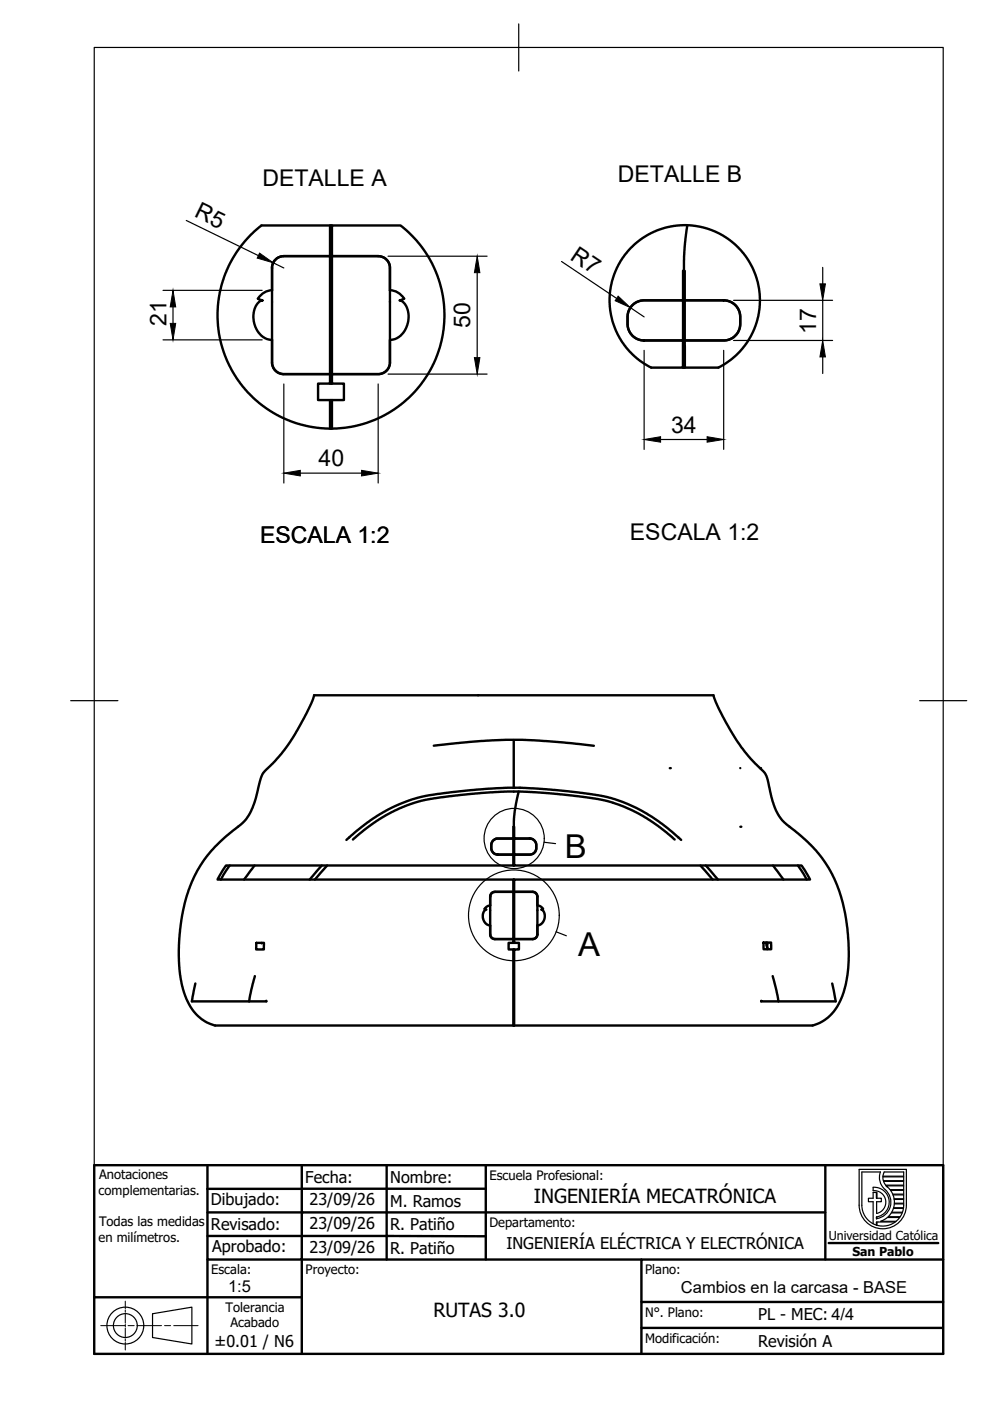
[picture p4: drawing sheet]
<svg xmlns="http://www.w3.org/2000/svg" width="210mm" height="297mm" viewBox="0 0 210 297" stroke-linecap="round" stroke-linejoin="round" font-family="sans-serif">
<!-- layer: Visible -->
<g fill="none" stroke="#000" stroke-width=".51">
<path d="M57.7 56.8v4.8a3.6 3.6 0 0 0-3 1.7M58.4 55.1l.6-.5 1.1-.3h9.9v25h-10.1l-1.2-.5-.8-.9-.2-.8v-20.5l.1-.7zM70 47.8v6.5h.2v-6.5M70.2 54.3h.2v25h-.2zM70.4 54.3h9.8l1.1 .3 .9 .7 .5 1.1v5.2M70.4 47.8h-14.1a1.81 1.81 0 0 0-1.8 .7l-1.5 1.4-1.8 2.1-2.4 3.7-1 2.2-.8 2.3-.4 2-.4 2.8-.1 2.4 .2 2.4 .4 2.5 .7 2.4 .8 1.8 1.2 2.4 1.5 2.3 1.3 1.6a24 24 0 0 0 35.6 .4 24 24 0 0 0-3-35.4h-14.4v6.5h9.8l1.1 .3 .9 .7 .5 1.1v5.2M70.4 54.3h-10.7l-.7 .3-.8 .6-.4 .8-.1 .8M144.8 57.4v6.3h-5.8a8.8 8.8 0 0 0-3.6 .2l-.8 .4-.6 .5-.7 1-.2 .8v2.9l.3 .8 .8 1 .9 .6 1.3 .3h8.4v5.7h-5.7a3.2 3.2 0 0 1-2.3-.7l-2.3-1.7-1.8-1.9-1.6-2.4-1.2-3.1-.6-3.2v-2.5l.4-2.7 .9-2.5a15.9 15.9 0 0 1 25.6-5 15.9 15.9 0 0 1-3.9 25.7h-7.1v-5.7h8.4l1.6-.5 1.2-1.1 .4-1.1 .2-2.4-.2-1.1-.6-.9-.5-.6-1.6-.8h-8.9v-6.3M145.7 47.8l-.5 3.8-.2 2.8v9.3h.2h-.4h.2v8.5h-.2h.4h-.2v5.7h-.2M82.7 61.6v15.5l-.5 1.2-.9 .8-.9 .2h-20.8l-1.2-.7-.7-1.2v-5.3a4.6 4.6 0 0 1-4-4.9l.1-.9 .4-1.4 .7-.9 .7-.3-.9-.4M82.7 61.5a3.7 3.7 0 0 1 3 1.8M85.7 63.3l-1 .4 .8 .4 .7 .9 .4 1.5v1.3l-.6 2-.6 .9-.7 .7a3.1 3.1 0 0 1-2 .7v5.1l-.5 1.1-.8 .7-1 .3h-10v2h2.5v3.5h-2.5v6.1"/>
<path d="M134 64.8l.8-.7 .8-.3a9 9 0 0 1 3.4-.1h5.8v8.5h-8.4l-1.1-.2-.8-.4-1.1-1.3-.3-1.2v-2.7l.3-.8zM145 77.9h.2M145.2 63.7h5.8a9.2 9.2 0 0 1 3.5 .1l.7 .3 .8 .7 .7 1 .2 .8-.1 2.9-.4 1.1-.7 .7-.9 .6-1.2 .3h-8.4zM70 81.3h.2v-2h-.2v2h-2.6v3.5h2.6v6.1M70 84.8h.4M70.2 84.8v6.1M70.2 81.3h.2M92 158.1l10-1 8.8-.2 8.7 .5 6.4 .7M108.9 156.9v10.1M73.4 178.1l3.4-2.8 3.1-2.3 3.8-2.1 3.5-1.3 3.1-.9 5.4-.7 7.2-.7 4.8-.3 5.2 .1 7.6 .7 6.4 .8 3.3 .8 2.8 1 4.2 2.2 3.1 2 4.1 3.5M74.8 178l3.4-2.8 3.5-2.3 3.1-1.5 3.1-1.2 2.4-.6 5-.8 6.7-.7 5.5-.3 4.8 .1 6.8 .5 7.1 .9 3.1 .7 2.8 .9 4.1 2.1 3.4 2.1 3.4 2.9M104.5 178.3l.4-.3 .5-.2h3.5v3.4h-3.4l-.7-.2-.4-.5-.2-.6v-1.1z"/>
<path d="M108.9 175.3v2.5h-3.7l-.7 .5-.3 .8 .1 1.2 .7 .8 .5 .1h3.4v2.3h-59.8a1.45 1.45 0 0 0-1.9 1.1l-1.1 1.9h62.8v2.6v-2.6M109 177.8h3.4l.6 .2 .4 .3 .3 .5v1.1l-.2 .6-.5 .5-.5 .2h-3.5zM109 175.3v2.5h3.7l.7 .5 .3 .8-.1 1.2-.7 .8-.5 .1h-3.4v2.3h60.2a.88 .88 0 0 1 1.2 .7l1.3 2.3h-62.7v2.6M110 167.8l-.6 2.5-.4 3.3-.1 7.6h.1l-.1 2.3M157 162.9h.1M48.7 183.5l-1.9 3M54 183.5l-2.2 3M54.4 199.9h1.6l-.1 1.4h-1.6zM55.5 199.9v.1M68.2 183.5l-2.5 3M69.4 183.5l-2.6 3M102.7 192.7l.4 .2-.3 .1-.3 .5-.1 1.2 .5 1.1 .6 .3 .4 .1v2.1l.3 .4 .3 .3 8.5 .1 .7-.4 .2-.6"/>
<path d="M103.9 190.1v1.9a1.47 1.47 0 0 0-1.2 .7M103.9 190.1l.3-.7 .7-.3h8.1l.7 .3 .2 .7M104.2 189.4l.7-.3h4v10h-4.1l-.5-.2-.3-.5-.1-8.4zM108.9 199.9v-.8v.8h-1.1v1.4h1.1v16.1M108.9 189.1l.1 10zM108.9 199.9h.1M108.9 186.5h.1M108.9 183.5h.1M109 189.1h4.1l.6 .3 .2 .7M113.9 190.1v8M113.9 190.1v1.9a1.46 1.46 0 0 1 1.2 .7M113.9 198.1l-.2 .6-.5 .4h-4.2v.8h1v1.4h-1v16.1"/>
<path d="M115.1 192.7l-.4 .2 .3 .1 .4 .5 .1 1.2-.6 1.1-.6 .3-.4 .1v1.9M148.5 183.5l2.6 3M149.6 183.5l2.6 3M161.9 199.8h1.6v1.5h-1.6zM162.4 199.8l.3 1.2M162.7 199.8v1.5M163.9 183.5l2.2 3M169.2 183.5l1.8 3M41.4 208.5l-.7 3.8h12.1M54 207l-1.2 5.3M56.5 212.2v.1h-3.7M56.5 212.3h.1"/>
<path d="M108.9 217.4l-63.6-.1a10.2 10.2 0 0 1-6.6-8l-.4-2-.3-2.5-.1-3.5 .2-3.1 .3-3.1 .7-3.4 1.6-4.7 1.6-3.1 2.2-3.2 3.3-3.3 3.6-2.9 1.3-1.6 1.3-2.8 1.1-4.4 .5-1.5 4-4.3 1.9-2.5 3.4-5.9 1.2-2.5 .5-1.6h84.7l.5 1.6 1.5 3 2.8 4.9 2.6 3.4 3.6 3.9 .5 1.1 1.1 4.7 .6 1.9 .7 1.1 1.1 1.4 4.4 3.6 2.4 2.4 2.6 3.6 1.8 3.7 1.1 3.3 .6 2.6 .5 3.4 .3 4.7-.1 3.5-.5 3.2-.8 2.8-1 2.1-.8 1.1-1.3 1.4-1.5 1-1.7 .6h-63.3M108.9 201.3h.1M108.9 217.4h.1M108.9 201.3l.1 16.1M161.4 212.3h.1M161.4 212.2v.1h3.7M162.7 200.9h.1M162.7 200.1l-.1 .3M163.8 207l1.3 5.3M176.4 208.5l.8 3.8h-12.1"/>
</g>
<g fill="#000">
<circle cx="108.9" cy="167" r=".25"/>
<circle cx="110.2" cy="167" r=".25"/>
<circle cx="142" cy="162.9" r=".25"/>
<circle cx="157" cy="175.3" r=".25"/>
<circle cx="161.1" cy="162.9" r=".25"/>
</g>
<!-- layer: Title (ISO) -->
<g fill="none" stroke="#000" stroke-width=".51">
<path d="M20 247h180v40h-180zM44 252.1v14.9h20v-9.9h-20M44 252.1h20M44 247v5.1M64 252h39M64 252.1v5h111M64 247v5.1M82 247v20M103 252.1v14.9M103 247v5.1M175 247v20M20 275h44"/>
<path d="M44 262.1h59M44 267v20M136 267h-72v20M175.7 263.6h23.2M200 276h-64v5.5M200 267h-64v9M199.9 281.5h-63.9v5.5"/>
</g>
<circle cx="64" cy="257.1" r=".25" fill="#000"/>
<g fill="none" stroke="#000" stroke-width=".25">
<path d="M32.3 278.5l8.4-1.4v7.9l-8.4-1.4z"/>
<circle cx="26.6" cy="281" r="3.9"/>
<circle cx="26.6" cy="281" r="2.53"/>
</g>
<path d="M26.6 275.9v1.6M26.6 277.7v.5M26.6 278.5v2.1M21.4 281.1h5.1M26.6 280.8v.5M26.6 281.6v2M26.6 283.9v.5M26.6 284.6v1.6M27.2 281.1h1.2M29.1 281.1h5.1M34.9 281.1h1.3M36.8 281.1h5.2" fill="none" stroke="#000" stroke-width=".21"/>
<!-- layer: TITLEBLOCK -->
<g fill="none" stroke="#000" stroke-width=".25">
<path d="M182.2 247.9h10v7.6a5 5 0 0 1-5 5 5 5 0 0 1-5-5zM185.9 257.3v-2.5h1v-.8h-1v-1.2h-.8v1.2h-1v.8h1v4.7M185.9 258v.4M185.9 259.1v.7M185.9 257.3a2.44 2.44 0 0 0 1.9-2.8 2.44 2.44 0 0 0-2.7-2v-.8a3.2 3.2 0 0 1 3.4 2.8 3.2 3.2 0 0 1-2.6 3.5M187.2 249.4l.3-.9h4.1v.9h-4.4M187.3 250.3l-.1-.8h4.4v.8h-4.3M187.6 252.2a3.5 3.5 0 0 1 1.2 3.7 3.5 3.5 0 0 1-2.9 2.5M187.6 252.2a3.3 3.3 0 0 1-.9-3.7h-4v7a4.4 4.4 0 0 0 2.5 4 4.4 4.4 0 0 0 4.6-.4h-3.9M187.8 251.3l-.5-.8h4.3v.8h-3.8M187.9 251.4h3.7v.8h-2.9l-.6-.6M188.1 258.1l-1.4 .8h3.3l.8-.8h-2.6"/>
<path d="M189 257.2h2.3l-.4 .8h-2.6zM189.3 253.2h2.3v-.8h-2.8l.5 .8M189.3 253.3l2.3 .1v.8l-2-.1zM189.4 256.2h2.1l-.2 .8h-2.2zM189.6 255.3h2v.8h-2.1zM189.6 255.1v-.8h2v.8h-2"/>
</g>
<path d="M185.9 252.8v1.2M185.9 258v.4M185.9 259.1v.7M187.9 251.4l.2 .2" fill="none" stroke="#000" stroke-width=".36"/>
<!-- layer: BORDER -->
<path d="M20 10.1h180v276.9h-180zM110 5.1v10M15 148.6h10M195 148.6h10" fill="none" stroke="#000" stroke-width=".25"/>
<!-- layer: Detail Boundary -->
<g fill="none" stroke="#000" stroke-width=".25">
<path d="M115.3 178.6l2.5 .3M117.9 197.6l2.2 .8"/>
<circle cx="109" cy="177.8" r="6.4"/>
<circle cx="109" cy="194.1" r="9.6"/>
</g>
<!-- layer: FD_Dimensions -->
<g fill="none" stroke="#000" stroke-width=".25">
<path d="M39.5 46.7l15.3 7.5M57.9 55.7l2.3 1.1M82.3 54.3h21M101.2 57.8v18M119.1 55.4l11.6 7.9M174.4 56.7v3.5M34.6 72.1h21M34.6 61.6h21M36.7 65.1v3.5M82.3 79.3h21M133.6 65.2l3 2M136.6 74.3v21"/>
<path d="M153.4 74.3v21M155.5 63.7h21M155.5 72.2h21M174.4 63.7v8.5M174.4 75.7v3.5M60.2 81.4v21M80.2 81.4v21M140.1 93.2h9.8M63.7 100.3h13"/>
</g>
<path d="M55 53.7l2.9 2-3.4-1zM101.2 54.3l.5 3.5h-1.1zM36.1 68.6h1.2l-.6 3.5zM36.7 61.6l.6 3.5h-1.2zM100.6 75.8h1.1l-.5 3.5zM131.1 62.8l2.5 2.4-3.2-1.4zM173.8 60.2h1.2l-.6 3.5zM174.4 72.2l.6 3.5h-1.2zM60.2 100.3l3.5-.6v1.2zM76.7 99.7l3.5 .6-3.5 .6zM136.6 93.2l3.5-.6v1.2zM149.9 92.6l3.5 .6-3.5 .6z" fill="#000" stroke="#000" stroke-width=".21"/>
<g font-size="7">
<text x="119.8" y="181.9">B</text>
<text x="122.6" y="202.8">A</text>
</g>
<g font-size="4.9">
<text x="55.6" y="39.5">DETALLE A</text>
<text x="131" y="38.6">DETALLE B</text>
<text x="41" y="45.9" transform="rotate(26 41 45.9)">R5</text>
<text x="120.7" y="54.8" transform="rotate(34 120.7 54.8)">R7</text>
<text x="35.3" y="69.2" transform="rotate(-90 35.3 69.2)">21</text>
<text x="99.7" y="69.5" transform="rotate(-90 99.7 69.5)">50</text>
<text x="173" y="70.8" transform="rotate(-90 173 70.8)">17</text>
<text x="142.3" y="91.7">34</text>
<text x="67.5" y="98.9">40</text>
<text x="55.1" y="115">ESCALA 1:2</text>
<text x="133.6" y="114.5">ESCALA 1:2</text>
</g>
<g font-size="4.1">
<text x="113.2" y="255.1">INGENIERÍA MECATRÓNICA</text>
<text x="91.9" y="279.1">RUTAS 3.0</text>
</g>
<g font-size="3.5">
<text x="48.3" y="273.9">1:5</text>
<text x="144.4" y="274.1">Cambios en la carcasa - BASE</text>
</g>
<g font-size="3.4">
<text x="64.7" y="250.8">Fecha:</text>
<text x="82.7" y="250.8">Nombre:</text>
<text x="44.7" y="255.5">Dibujado:</text>
<text x="65.6" y="255.6">23/09/26</text>
<text x="82.7" y="255.9">M. Ramos</text>
<text x="44.7" y="260.8">Revisado:</text>
<text x="65.6" y="260.6">23/09/26</text>
<text x="82.7" y="260.8">R. Patiño</text>
<text x="45" y="265.5">Aprobado:</text>
<text x="65.6" y="265.6">23/09/26</text>
<text x="82.7" y="265.8">R. Patiño</text>
<text x="107.4" y="264.7">INGENIERÍA ELÉCTRICA Y ELECTRÓNICA</text>
<text x="160.7" y="279.8">PL - MEC: 4/4</text>
<text x="45.5" y="285.5">±0.01 / N6</text>
<text x="160.7" y="285.7">Revisión A</text>
</g>
<g font-size="2.8">
<text x="21" y="250.1">Anotaciones</text>
<text x="103.8" y="250.2">Escuela Profesional:</text>
<text x="20.9" y="253.4">complementarias.</text>
<text x="20.9" y="263.2">en milímetros.</text>
<text x="21" y="259.9">Todas las medidas</text>
<text x="103.8" y="260.1">Departamento:</text>
<text x="44.8" y="270.1">Escala:</text>
<text x="64.8" y="270.1">Proyecto:</text>
<text x="136.8" y="270.1">Plano:</text>
<text x="47.8" y="278.1">Tolerancia</text>
<text x="48.9" y="281.4">Acabado</text>
<text x="136.8" y="279.1">N°. Plano:</text>
<text x="136.8" y="284.8">Modificación:</text>
</g>
<g font-size="2.6">
<text x="175.7" y="263">Universidad Católica</text>
<text x="180.7" y="266.2">San Pablo</text>
</g>
</svg>
